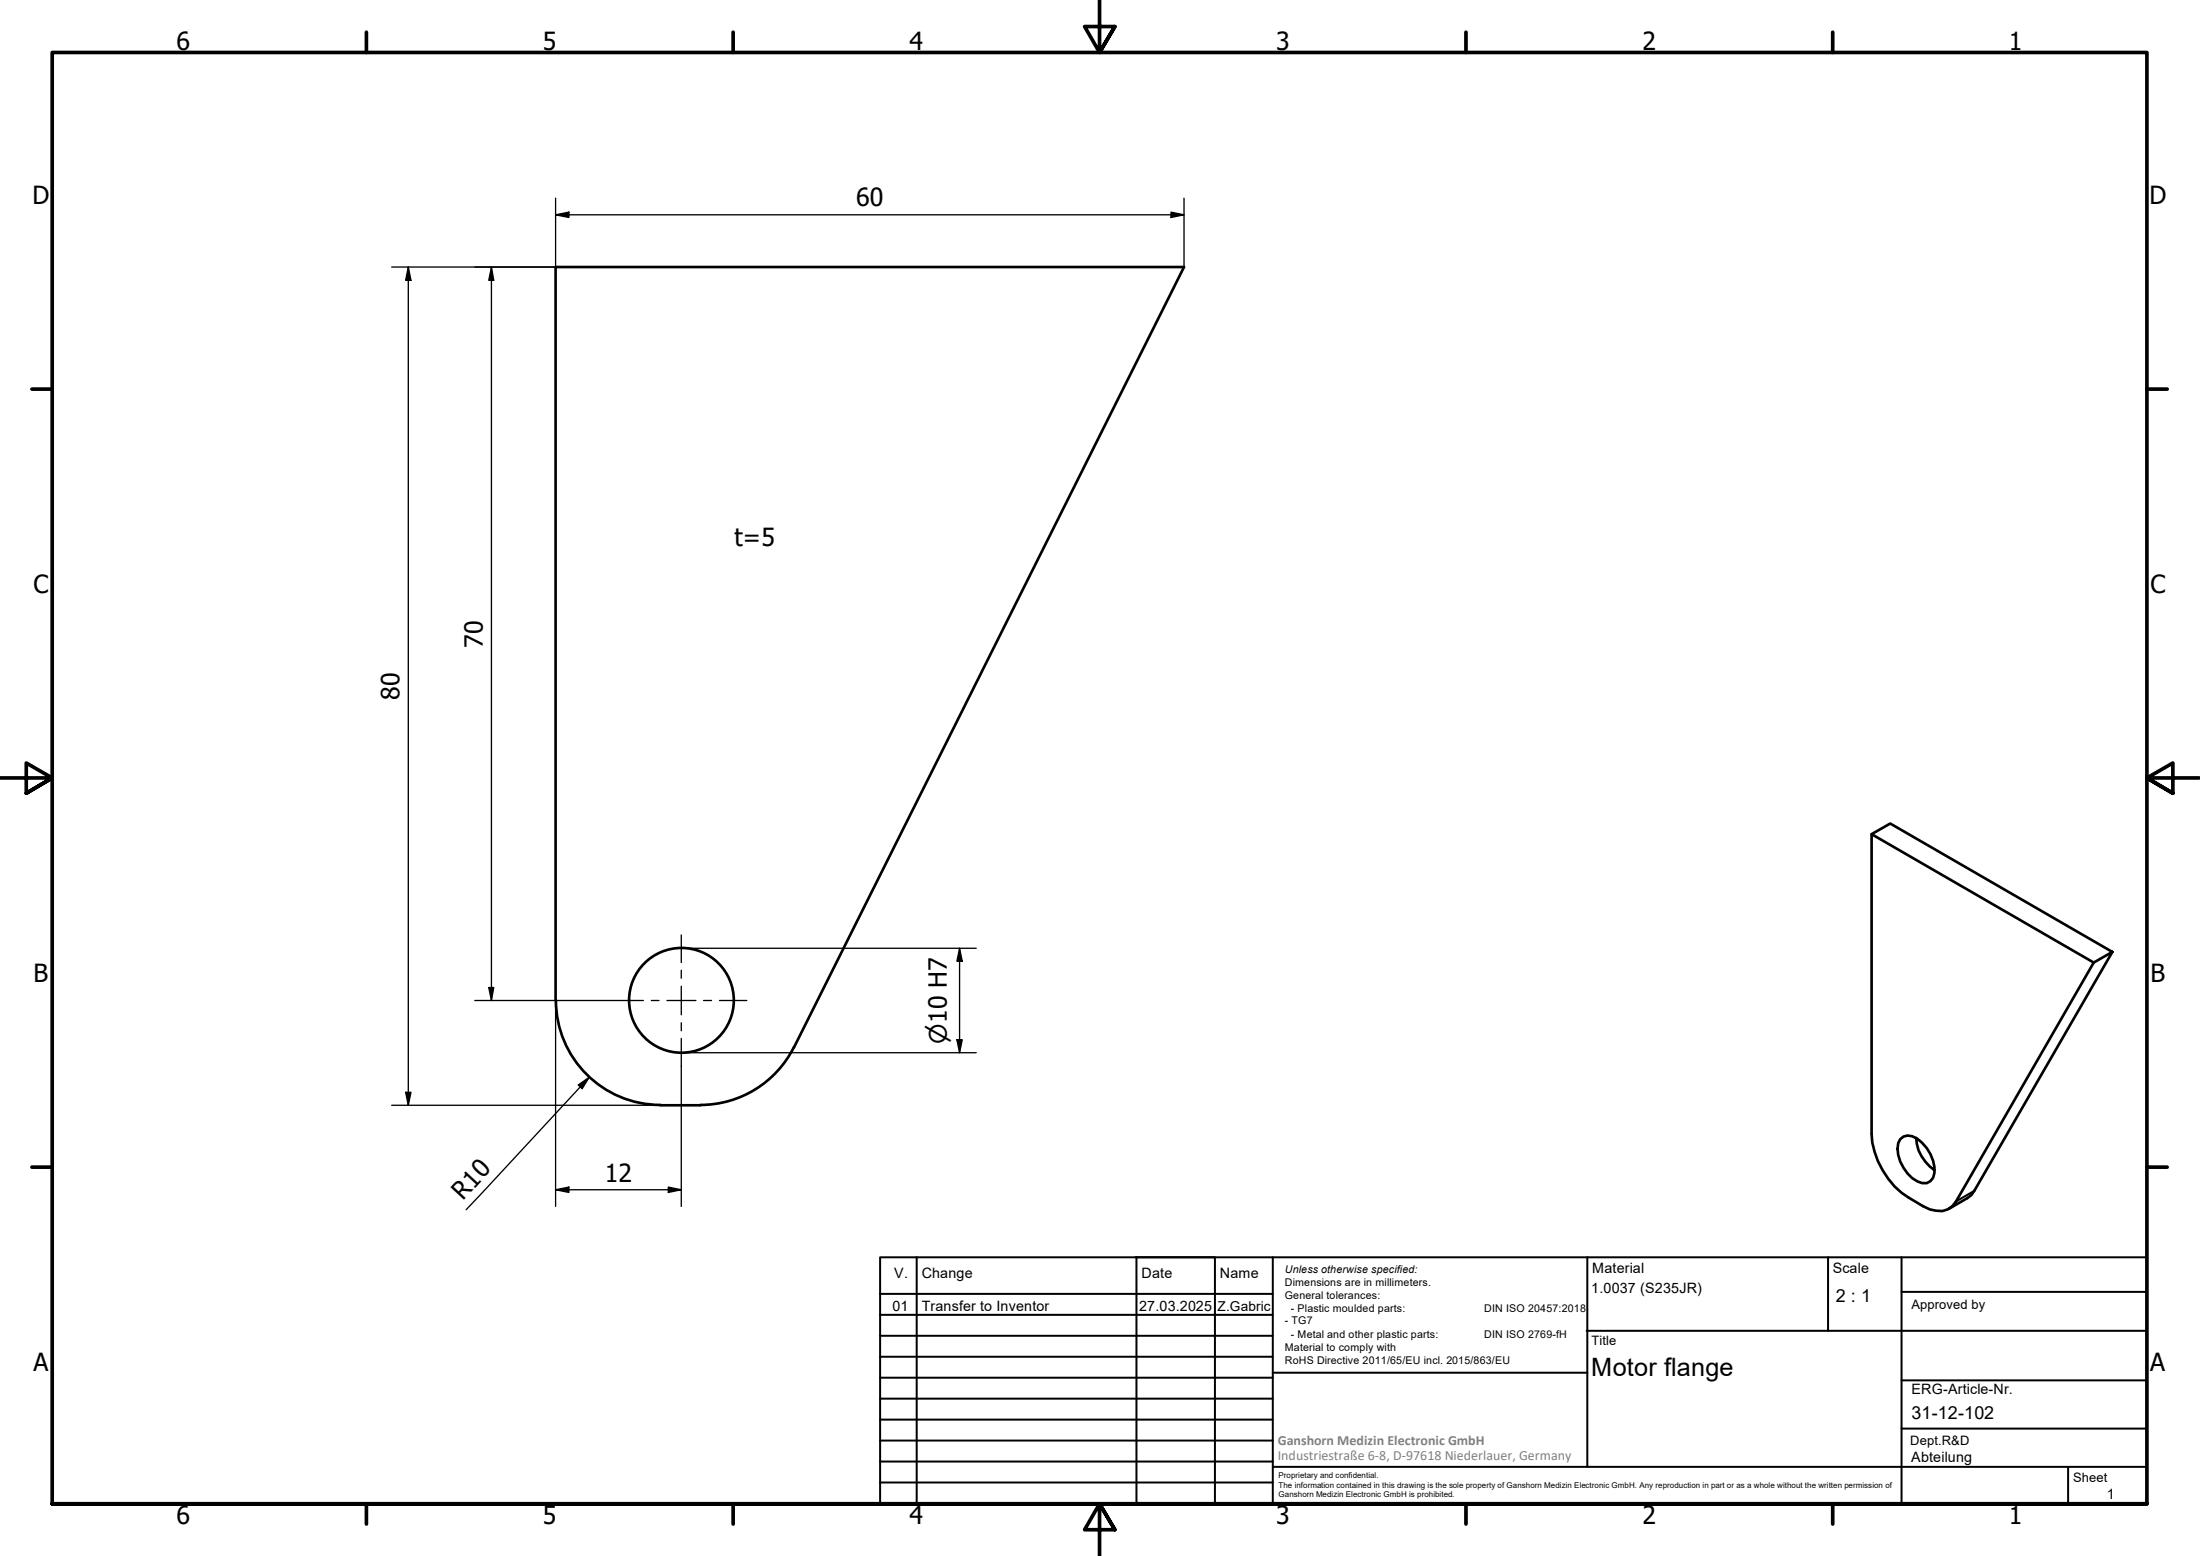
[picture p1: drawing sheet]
<svg xmlns="http://www.w3.org/2000/svg" width="420mm" height="297mm" viewBox="0 0 420 297" stroke-linecap="round" stroke-linejoin="round" font-family="sans-serif">
<!-- layer: Visible (ISO) -->
<g fill="none" stroke="#000" stroke-width=".51">
<path d="M357.4 159.2l3.6-2 42.4 24.5-3.5 2.1zM357.4 159.2v57.3a15.7 15.7 0 0 0 7.2 12.1l2.6 1.6a5.5 5.5 0 0 0 4.8 .7l.9-.7 .7-.9 26.3-45.5M106.1 191v-140h120l-74.5 148.9M106.2 191a20 20 0 0 0 19.9 19.9M151.6 199.9a20 20 0 0 1-17.8 11M403.4 181.7l-26.3 45.6-.6 .8-.8 .6-3.5 2M126.1 211h7.7M362.9 217.5a2.34 2.34 0 0 1 3.3-.1 7.7 7.7 0 0 1 3.2 6.5 2.04 2.04 0 0 1-3.2 1.6 7.4 7.4 0 0 1-3.7-7.3zM366 217.2a7.9 7.9 0 0 0 3.4 6.2"/>
<circle cx="130.1" cy="191" r="10"/>
</g>
<!-- layer: Visible Narrow (ISO) -->
<path d="M377.1 227.3l-3.5 2" fill="none" stroke="#000" stroke-width=".38"/>
<!-- layer: Border (ISO) -->
<g fill="none" stroke="#000" stroke-width=".7">
<path d="M70 6.1v3.9M140 6.1v3.9M210 0v10l-2.9-4.9h5.8l-2.9 4.9 2.9-4.9M280 6.1v3.9M350 6.1v3.9M6.1 74.3h3.9M410 74.3h3.9M0 148.5h10l-5-2.8v5.7l5-2.9-5 2.9M420 148.5h-10l5-2.8v5.7l-5-2.9 5 2.9M6.1 222.8h3.9M410 222.8h3.9M10 287.1v-277.1h400v277.1h-400h400"/>
<path d="M70 287.1v3.8M140 287.1v3.8M212.9 292l-2.9-4.9 2.9 4.9h-5.8l2.9-4.9v9.9M280 287.1v3.8M350 287.1v3.8"/>
</g>
<!-- layer: TitleBlock -->
<g fill="none" stroke="#000" stroke-width=".38">
<path d="M168.1 251h75M168.1 247h75M168.1 255h75M168.1 259h75M175.1 240v47M216.9 240h15M217 240v47M232 240v47M243.1 240.1v46.9h-75v-47h241.9v47.1h-167M303 254h107M303.1 240v40M349.1 240v14"/>
<path d="M363.2 240v47.1M363.2 246.6h46.8M168.1 271h75M168.1 263h75M168.1 267h75M168.1 275h75M168.1 279h75M243.1 262.1h60M363.2 272.7h46.8M363.2 263.5h46.8M168.1 283h75M216.9 287h15"/>
<path d="M243.1 280h166.9M395 280.1v7"/>
</g>
<!-- layer: Dimension (ISO) -->
<g fill="none" stroke="#000" stroke-width=".25">
<path d="M106.1 37.8v13.2h-31.3M226.1 37.8v13.2M78 51l.5 2.5h-1zM78 51v160M93.9 51l.4 2.5h-1zM93.9 51v140M106.1 41l2.5-.5v1zM106.1 41h120M223.6 40.5l2.5 .5-2.5 .5zM90.7 191h27M93.3 188.5h1l-.4 2.5zM106.1 191v39.3"/>
<path d="M130.2 181h56.2M182.8 198.5h1l-.5 2.5zM183.3 181l.5 2.5h-1zM183.3 181v20M74.8 211h51.3M77.5 208.5h1l-.5 2.5zM110.4 207.1l2.1-1.4-1.3 2.1zM112.5 205.7l-23.5 25.2M130.1 203.5v26.8M130.2 201h56.2M106.1 227.1l2.5-.5v1zM106.1 227.1h24"/>
<path d="M127.6 226.6l2.5 .5-2.5 .5z"/>
</g>
<path d="M78 51l.5 2.5h-1zM93.9 51l.4 2.5h-1zM106.1 41l2.5-.5v1zM223.6 40.5l2.5 .5-2.5 .5zM93.3 188.5h1l-.4 2.5zM182.8 198.5h1l-.5 2.5zM183.3 181l.5 2.5h-1zM77.5 208.5h1l-.5 2.5zM110.4 207.1l2.1-1.4-1.3 2.1zM106.1 227.1l2.5-.5v1zM127.6 226.6l2.5 .5-2.5 .5z" fill="#000"/>
<!-- layer: Center Mark (ISO) -->
<path d="M130.1 178.5v5.3M117.7 191h5.2M124.4 191h1.5M127.4 191h5.5M130.1 185.2v1.5M130.1 188.3v5.4M130.1 195.2v1.6M130.1 198.2v5.3M134.4 191h1.5M137.4 191h5.2" fill="none" stroke="#000" stroke-width=".25"/>
<g font-size="4.8">
<text x="33.7" y="9.6">6</text>
<text x="103.7" y="9.6">5</text>
<text x="173.7" y="9.6">4</text>
<text x="243.7" y="9.6">3</text>
<text x="313.7" y="9.6">2</text>
<text x="383.7" y="9.6">1</text>
<text x="6.2" y="38.9">D</text>
<text x="163.5" y="39.4">60</text>
<text x="410.5" y="38.9">D</text>
<text x="140.3" y="104.2">t=5</text>
<text x="6.4" y="113.1">C</text>
<text x="410.7" y="113.1">C</text>
<text x="92.2" y="123.6" transform="rotate(-90 92.2 123.6)">70</text>
<text x="76.3" y="133.6" transform="rotate(-90 76.3 133.6)">80</text>
<text x="6.4" y="187.4">B</text>
<text x="410.7" y="187.4">B</text>
<text x="115.5" y="225.6">12</text>
<text x="88.4" y="229.3" transform="rotate(-47 88.4 229.3)">R10</text>
<text x="6.4" y="261.7">A</text>
<text x="303.9" y="262.7">Motor flange</text>
<text x="410.7" y="261.7">A</text>
<text x="33.7" y="290.9">6</text>
<text x="103.7" y="290.9">5</text>
<text x="173.7" y="290.9">4</text>
<text x="243.7" y="290.9">3</text>
<text x="313.7" y="290.9">2</text>
<text x="383.7" y="290.9">1</text>
</g>
<text font-size="4.6" x="180.8" y="199.2" transform="rotate(-90 180.8 199.2)">⌀10 H7</text>
<g font-size="3.4">
<text x="350.6" y="248.5">2 : 1</text>
<text x="365.1" y="270.9">31-12-102</text>
</g>
<g font-size="2.7">
<text x="170.8" y="244">V.</text>
<text x="176" y="244">Change</text>
<text x="218" y="244">Date</text>
<text x="233" y="244">Name</text>
<text x="304.1" y="243">Material</text>
<text x="350" y="243.1">Scale</text>
<text x="170.4" y="250.2">01</text>
<text x="176" y="250.2">Transfer to Inventor</text>
<text x="217.6" y="250.3">27.03.2025</text>
<text x="303.9" y="246.8">1.0037 (S235JR)</text>
<text x="365.1" y="266.1">ERG-Article-Nr.</text>
<text x="365" y="279">Abteilung</text>
<text x="402.3" y="286.2">1</text>
</g>
<g font-size="2.7" fill="#808080">
<text x="244" y="275.8">Ganshorn Medizin Electronic GmbH</text>
<text x="244" y="278.7">Industriestraße 6-8, D-97618 Niederlauer, Germany</text>
</g>
<text font-size="2.6" x="232.5" y="250.2">Z.Gabric</text>
<g font-size="2.5">
<text x="365.1" y="249.9">Approved by</text>
<text x="304" y="256.8">Title</text>
<text x="364.8" y="275.8">Dept.R&amp;D</text>
<text x="395.9" y="282.9">Sheet</text>
</g>
<g font-size="2">
<text x="245.4" y="242.9">Unless otherwise specified:</text>
<text x="245.4" y="245.4">Dimensions are in millimeters.</text>
<text x="245.4" y="247.9">General tolerances:</text>
<text x="246.5" y="250.4">- Plastic moulded parts:</text>
<text x="283.5" y="250.4">DIN ISO 20457:2018</text>
<text x="245.4" y="252.8">- TG7</text>
<text x="245.4" y="257.9">Material to comply with</text>
<text x="246.5" y="255.4">- Metal and other plastic parts:</text>
<text x="283.5" y="255.4">DIN ISO 2769-fH</text>
<text x="245.4" y="260.3">RoHS Directive 2011/65/EU incl. 2015/863/EU</text>
</g>
<g font-size="1.5">
<text x="244.2" y="282.2">Proprietary and confidential.</text>
<text x="244.2" y="284">The information contained in this drawing is the sole property of Ganshorn Medizin Electronic GmbH. Any reproduction in part or as a whole without the written permission of</text>
<text x="244.2" y="285.8">Ganshorn Medizin Electronic GmbH is prohibited.</text>
</g>
</svg>
